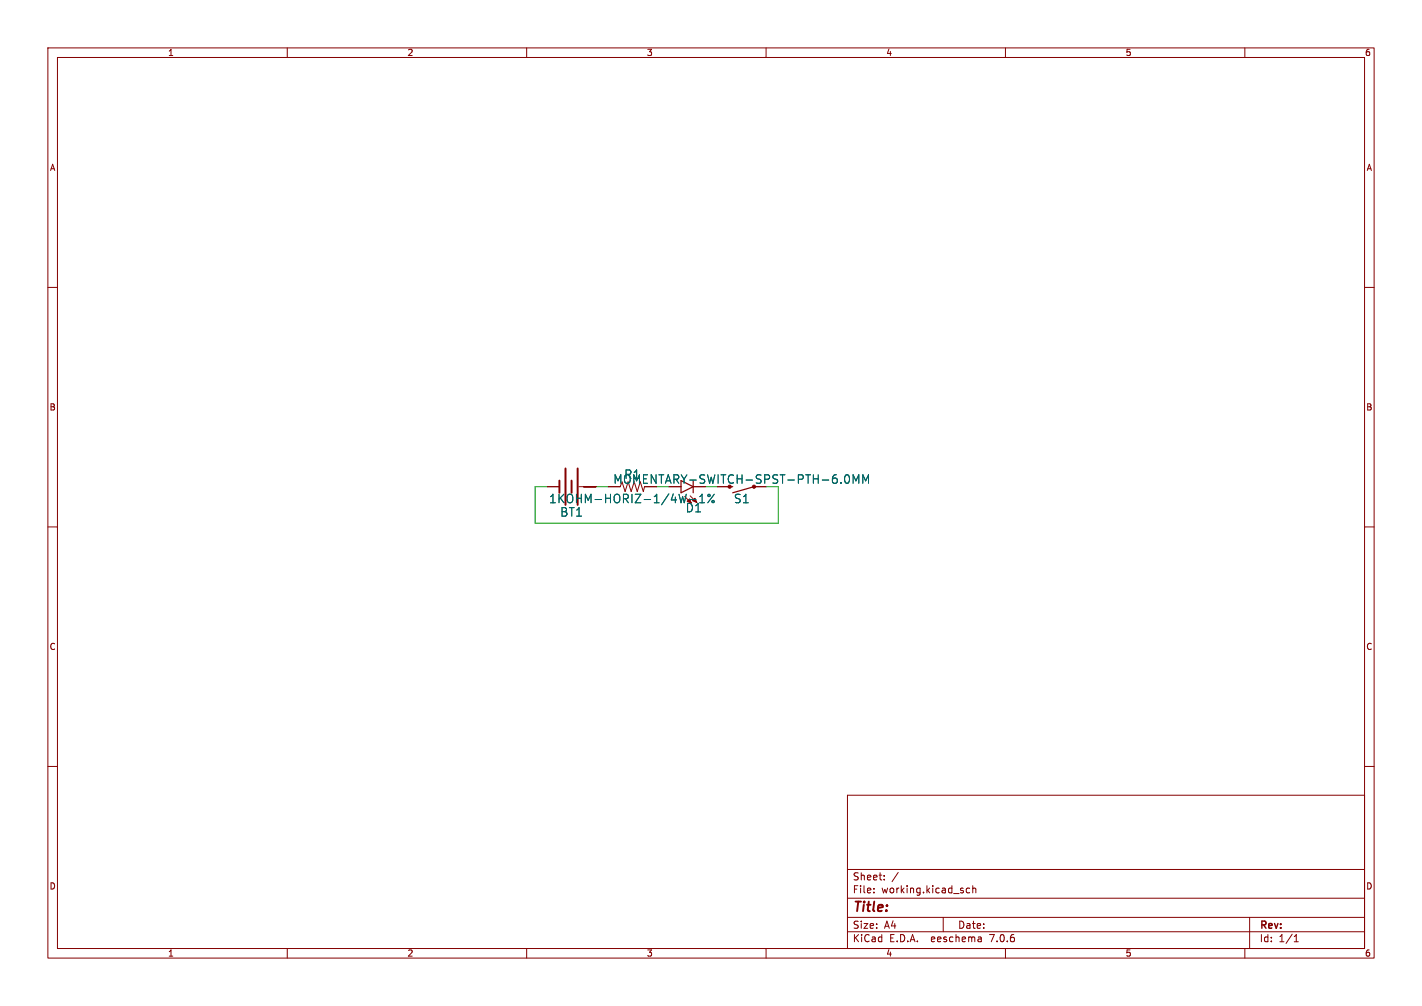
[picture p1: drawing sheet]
<svg xmlns="http://www.w3.org/2000/svg" width="297mm" height="210mm" viewBox="0 0 297 210" stroke-linecap="round" stroke-linejoin="round" font-family="sans-serif">
<g fill="none" stroke="#840000" stroke-width=".21">
<path d="M10 10h277v190h-277zM12 12h273v186h-273zM60 10v2M110 10v2M160 10v2M210 10v2M260 10v2M10 60h2M285 60h2M10 110h2M114.3 101.6h2.5M120.9 101.6h3.6"/>
<path d="M127 101.6h2.5M129.9 100.6l.7 2 .6-2 .6 2 .7-2 .6 2 .6-2 .7 2 .2-1M143 103.6l1.4 1.4M144.1 103.5l1.4 1.4M285 110h2M10 160h2M285 160h2M177 166h108v32h-108zM60 198v2M110 198v2M160 198v2M177 194.5h108"/>
<path d="M177 191.5h108M177 187.5h108M177 181.5h108M182.5 186.3v.1M182.5 185.5v.1M184.7 183.6v.1M184.7 182.8v.1M187.6 182.1l-1.3 2M197 191.5v3M202.5 185.5l-.4-.1-.3 .3 .2 .6h.5M203.2 185.5l.2-.1 .3 .1 .1 .9M203.2 184.9v1.5"/>
<path d="M204.9 195.7l.1 .9M205 196.5l-.2 .1M205 196h-.2M210 198v2M260 198v2M261 191.5v6.5M270.3 196.6h.9M270.3 195.5l.4-.4v1.5"/>
</g>
<g fill="none" stroke="#006464" stroke-width=".21">
<path d="M176.8 99.1a.97 .97 0 0 1 .7 .8 .97 .97 0 0 1-.3 .9l-.4 .1M144 104.3h1.4M146.1 105h1.1M146.1 103.7l.5-.5v1.8M149.2 103.2l-1.4 1.8M178.2 100.9v-1.8l.6 1.3 .6-1.3v1.8M180.2 100.9v-1.8l.6 1.3 .6-1.3v1.8"/>
<circle cx="148.1" cy="103.4" r=".25"/>
<circle cx="148.9" cy="104.7" r=".25"/>
</g>
<path d="M118.1 97.8v7.6M120.6 97.8v7.6M116.8 100.3v2.6M119.4 100.3v2.6" fill="none" stroke="#840000" stroke-width=".41"/>
<path d="M142.2 100.3v2.6l2.6-1.3v1.3M157.5 101.6l-4.5 1.3" fill="none" stroke="#840000" stroke-width=".25"/>
<g fill="#840000" stroke="#840000" stroke-width=".21">
<path d="M144 104.1l.4 .9-.9-.4z"/>
<path d="M145.2 104l.3 .9-.8-.4z"/>
</g>
<path d="M114.3 101.6h-2.5v7.6h50.8v-7.6M124.5 101.6h2.5" fill="none" stroke="#009600" stroke-width=".21"/>
<text font-size="2.8" fill="#840000" x="178" y="190.9">Title:</text>
<text font-size="2.5" fill="#840000" x="128" y="101.2">MOMENTARY-SWITCH-SPST-PTH-6.0MM</text>
<g font-size="2.5" fill="#006464">
<text x="130.3" y="100.2">R1</text>
<text x="114.6" y="105.3">1KOHM-HORIZ-1/4W-1%</text>
<text x="143.1" y="107.2">D1</text>
<text x="153.2" y="105.3">S1</text>
<text x="116.9" y="108.1">BT1</text>
</g>
<g font-size="2.1" fill="#840000">
<text x="178" y="184">Sheet:</text>
<text x="178" y="186.7">File:</text>
<text x="184.1" y="186.7">working.kicad_sch</text>
<text x="178" y="196.9">KiCad</text>
<text x="178" y="194.1">Size:</text>
<text x="184.7" y="194.1">A4</text>
<text x="185.7" y="196.9">E.D.A.</text>
<text x="194.6" y="196.9">eeschema</text>
<text x="200" y="194.1">Date:</text>
<text x="207" y="196.9">7.0.6</text>
<text x="263" y="194.3">Rev:</text>
<text x="263" y="196.9">Id:</text>
<text x="267.1" y="196.9">1/1</text>
</g>
<g font-size="1.8" fill="#840000">
<text x="35" y="11.9">1</text>
<text x="85" y="11.9">2</text>
<text x="135" y="11.9">3</text>
<text x="185" y="11.9">4</text>
<text x="235" y="11.9">5</text>
<text x="285" y="11.9">6</text>
<text x="10.3" y="35.9">A</text>
<text x="285.3" y="35.9">A</text>
<text x="10.3" y="85.9">B</text>
<text x="285.3" y="85.9">B</text>
<text x="10.3" y="135.9">C</text>
<text x="285.3" y="135.9">C</text>
<text x="10.3" y="185.9">D</text>
<text x="285.3" y="185.9">D</text>
<text x="35" y="199.9">1</text>
<text x="85" y="199.9">2</text>
<text x="135" y="199.9">3</text>
<text x="185" y="199.9">4</text>
<text x="235" y="199.9">5</text>
<text x="285" y="199.9">6</text>
</g>
</svg>
